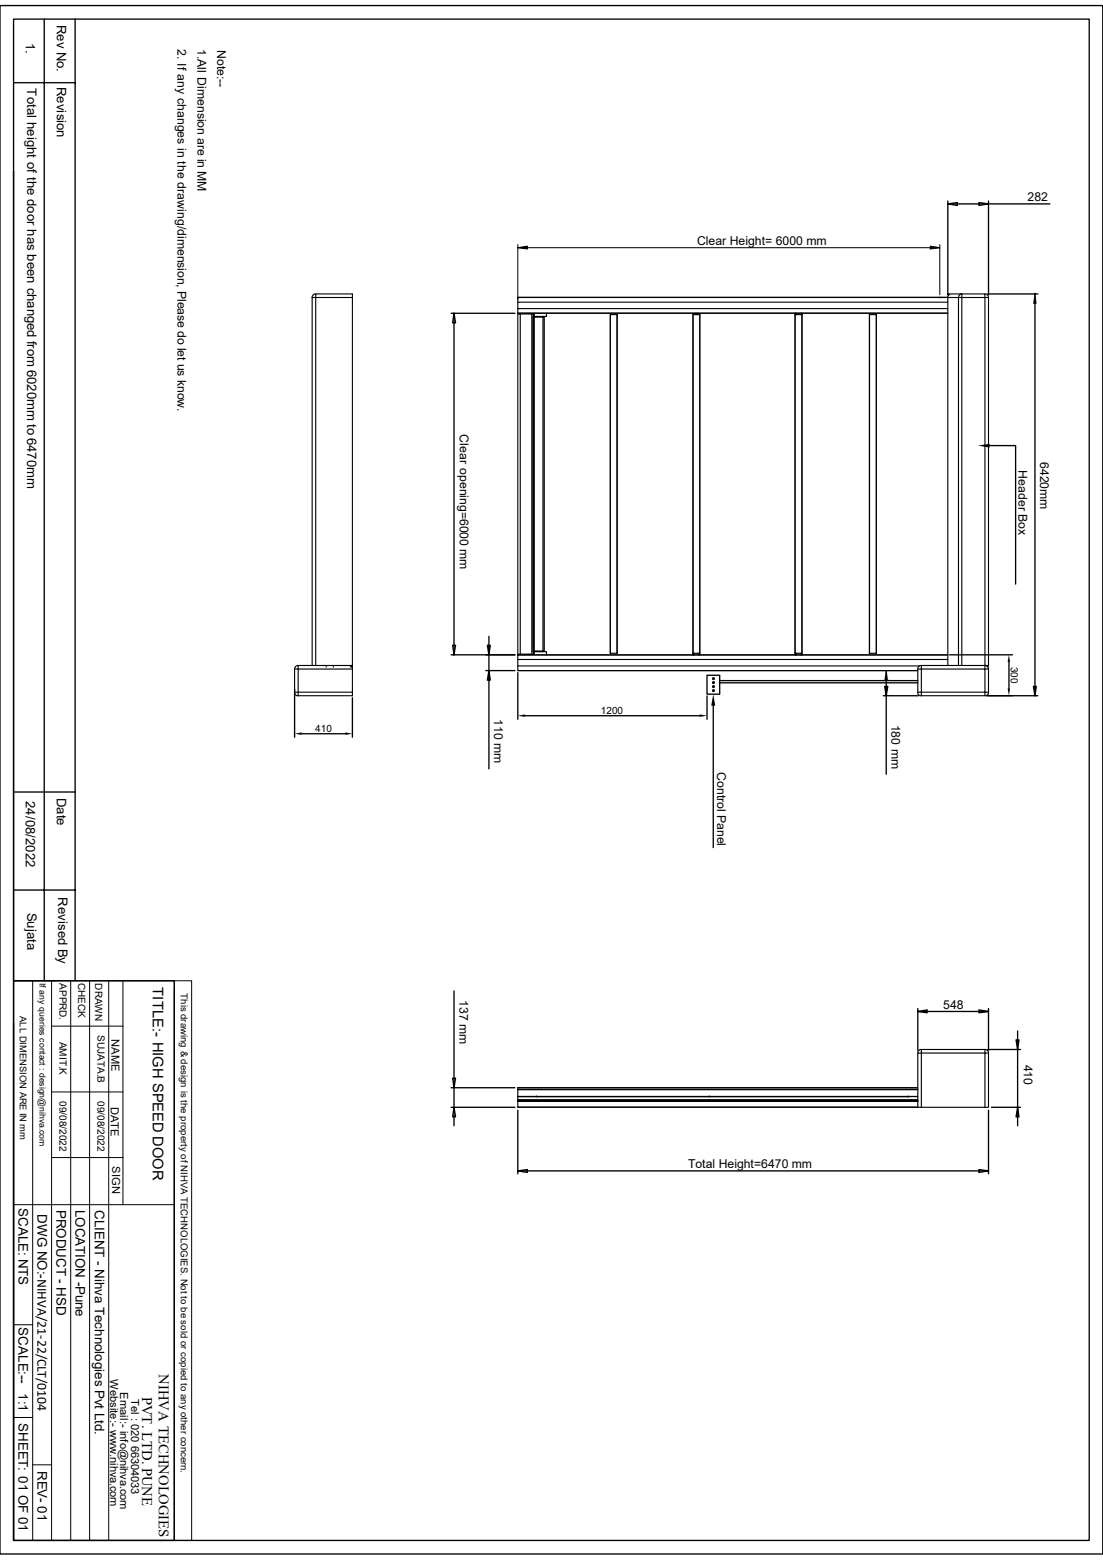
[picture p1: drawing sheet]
<svg xmlns="http://www.w3.org/2000/svg" width="210mm" height="297mm" viewBox="0 0 210 297" stroke-linecap="round" stroke-linejoin="round" font-family="sans-serif">
<g fill="none" stroke="#000" stroke-width=".19">
<path d="M98.6 47.2l1.8-.3v.5zM98.6 46.6v10.4M98.6 47.2h80.3M177.1 46.9l1.8 .3-1.8 .2zM178.9 46.6v9.5M2.6 186.7h30.6M6.2 186.7v106.6M9.8 195.4h13.6M9.8 186.7v106.6M13.5 186.7v106.6M17.1 186.7v106.6M20.7 186.7v106.6"/>
<path d="M23.4 186.7v42.7M33.2 186.7h3.3v106.6h-3.3zM33.2 188.6v104.7M9.8 207.9h13.6M2.6 229.4h30.6M9.8 220.4h13.6M2.6 252.2h3.6M2.6 269.9h3.6M6.2 278.9h3.6"/>
</g>
<path d="M178.7 56.6h.5M178.8 56.4l.4 .4M178.9 56.3v.6M179.2 56.4l-.4 .4" fill="none" stroke="#dcdcdc" stroke-width=".19"/>
<g fill="none" stroke="#000" stroke-width=".25">
<path d="M0 1.1h210v294.8h-210zM2.6 3.6h204.8v289.7h-204.8zM2.6 15.7h11.7M8.4 3.6v183.1M14.3 3.6v183.1M2.6 32.6v154.1M180.5 38.8l1.8-.2v.5zM180.5 38.8h19.4M180.5 38.3v17.8M186.4 38.6l1.8 .2-1.8 .3zM188.2 38.3v17.8M85.9 59.6h12.1"/>
<path d="M86.4 59.6v65.1M86.4 59.6l.3 1.9h-.5zM188.1 56h9.5M197.1 56v76.5M188.4 84.8h5v26.4M56.1 131.2v9.2M57.4 139.7h8.3M67.1 132.8v7.6M86.2 122.9h.5l-.3 1.8zM92.5 127.7h5.5M92.8 122.9h.5l-.2 1.8zM93.1 127.7l.2 1.8h-.5z"/>
<path d="M93.1 121.2v25.2M98 124.7h-12.1M98.6 128.1v8.8M99.9 136.3h33.3M134.6 128.6h2.4v3.6h-2.4zM134.6 132.5v4.4M135.8 134.4v27M137 129.6h37.8M137 130h37.8M168.2 132.5h6.7M168.4 130.7h.6l-.3 1.8zM168.7 127.7v19.7"/>
<path d="M180.8 124.7h12M187.9 132.5h9.7M192.1 126v5.1M196.8 130.7h.5l-.2 1.8zM2.6 150.8h11.7M2.6 169.5h11.7M2.6 186.7h30.6v106.6h-30.6zM2.6 194.8v98.5M86.4 188.7v25.6M174.8 192.6l1.7-.3v.5zM174.8 192v7.9M174.8 192.6h13.4"/>
<path d="M186.4 192.3l1.8 .3-1.8 .2zM188.1 199.8h6.2M188.2 192v7.9M193.5 198h.5l-.2 1.8zM193.8 196.3v18M85.9 210.8h12.1M85.9 207.1h12.1M86.2 205.3h.5l-.3 1.8zM86.4 210.8l.3 1.8h-.5zM98.6 211.4v12.1M188.2 211.4v12.1M188.8 210.8h5.5"/>
<path d="M193.8 210.8l.2 1.8h-.5zM98.6 222.9l1.8-.2v.5zM98.6 222.9h89.1M186.4 222.7l1.8 .2-1.8 .3z"/>
<circle cx="135.8" cy="130.7" r=".17"/>
<circle cx="135.8" cy="129.2" r=".17"/>
<circle cx="135.8" cy="131.5" r=".17"/>
<circle cx="135.8" cy="130" r=".17"/>
</g>
<path d="M197.1 56l.2 1.8h-.5zM168.7 127.7l.3 1.8h-.6z" fill="none" stroke="#808080" stroke-width=".19"/>
<g fill="#000">
<path d="M98.6 47.2l1.8-.3v.5zM177.1 46.9l1.8 .3-1.8 .2zM197.1 56v1.8h-.3zM197.1 56l.2 1.8h-.2zM186.2 84.8l2.2-.3v.7zM56.1 139.7l1.3-.3v.5zM65.7 139.4l1.4 .3-1.4 .2zM92.8 122.9h.3v1.8zM93.1 127.7v1.8h-.3zM93.1 122.9h.2l-.2 1.8zM93.1 127.7l.2 1.8h-.2zM98.6 136.3l1.3-.3v.5z"/>
<path d="M133.2 136l1.4 .3-1.4 .2zM135.8 132.2l.4 2.2h-.8zM168.7 127.7v1.8h-.3zM168.4 130.7h.3v1.8zM168.7 127.7l.3 1.8h-.3zM168.7 130.7h.3l-.3 1.8zM192.1 124.7l.2 1.3h-.4zM191.9 131.1h.4l-.2 1.4zM196.8 130.7h.3v1.8zM197.1 130.7h.2l-.2 1.8zM193.5 198h.3v1.8zM193.8 198h.2l-.2 1.8z"/>
<path d="M193.8 210.8v1.8h-.3zM193.8 210.8l.2 1.8h-.2z"/>
</g>
<g fill="none" stroke="#000" stroke-width=".21">
<path d="M59.4 56.6v70.1h.7M59.4 56.6h.7M60.1 56l-.5 .1-.2 .5M60.1 56.6v70.1h7M60.1 56.6h7v70.1M60.1 56.6v-.6h7v.6M98.6 59.8h.5v64.7h-.5zM98.6 56.6h81.9v70.1M98.6 56.6v.9M98.6 59.6h81.9M99.1 59.8h2.2v64.7M100.8 59.6v.2"/>
<path d="M101.3 59.8h.2v64.7M101.5 59.8h.1M101.6 59.8h.1v.5h-.2v63.7h.2M101.6 59.8v64.7M104.1 59.6l-.1 .6-.8 .1M116.2 59.9v64.5M117.5 59.9v64.5M117.5 59.9h-1.3v64.5M132 59.9h1.2M132 59.9v64.5h1.3l-.1-64.5M132 59.9h.1M132.5 59.6v.3"/>
<path d="M132.7 59.6v.3M133.2 59.9v64.8M151.5 59.6v.3M152.6 59.6v.3M152.7 59.6v.3M152.7 59.9h-1.3v64.5h.1v.3M165.6 59.9v64.5M165.6 59.9v64.5h1.2M165.6 59.9h1.2M166.8 59.9v64.5M180.5 58.8h-81.9v.8M180.5 56h2.6v.3a.28 .28 0 0 1 0 .3 .28 .28 0 0 1-.3 0h-2.3v-.3l.2-.2h-.2z"/>
<path d="M180.5 57.5h-81.9v1.3M180.5 56.6h-81.9M180.5 56v.1M183.1 56l-.4 .2-.2 .4v70.1M183.1 56h4.4v.3a.33 .33 0 0 0 .1 .4 .33 .33 0 0 0 .4-.1h.2v-.3l-.3-.3h-.4M188.2 56.6v70.1h-.7M101.7 60.2l1.5 .1M101.8 60.3h1.4zM103.4 60.3h-1.7v63.7M103.4 60.3h.2v63.7h-.2zM56.1 127.4h.7M56.1 127.4v4.4"/>
<path d="M56.1 131.8h.7M56.1 131.8l.2 .5 .5 .2M56.8 131.8v.7M56.8 131.8h10.3v.7h-10.3M56.8 126.7v.7M56.8 126.7l-.5 .2-.2 .5M56.8 126.7h2.6M56.8 127.4h10.3M56.8 127.4v4.4M62.1 126.7v.3M63.5 126.7v.3M66.8 126.7v.3"/>
<path d="M67 126.7v.3M67.1 126.7v.7M67.1 127.4v4.4M98.6 124.7v.9h81.9M98.6 125.6v1.2h76.5M98.6 126.8v.9h76.2M98.6 124.7h.1M98.6 124.7h81.9M99.1 124.5h2.5M100.8 124.5v.2M101.7 124h1.7M101.7 124.1h.1"/>
<path d="M101.7 124v.5h-.1M101.8 124l2.2 .1 .1 .6M101.8 124h1.4M101.8 124h.1M116.2 124.4h.1M116.2 124.4h1.3M132 124.7v-.3l.1 .3M133.1 124.4v.3M152.6 124.4v.3M152.7 124.4h-1.2v.3M152.7 124.4v-64.5v64.5M152.7 124.4v.3"/>
<path d="M152.7 124.4h.1M174.8 127.4v4.4M174.8 131.8h.2a.28 .28 0 0 1 .5 0 .28 .28 0 0 1-.1 .4v.3M174.8 131.8v.4l.4 .3h.2M175.4 126.7a.43 .43 0 0 1 0 .6 .43 .43 0 0 1-.5 .1h-.1M175.4 126.7l-.4 .2-.2 .5M175.4 132.5h12.1v-.3a.34 .34 0 0 1 .1-.4 .34 .34 0 0 1 .4 0 .29 .29 0 0 1 .2 .3 .29 .29 0 0 1-.2 .2l-.5 .2M175.4 127.4h12.1v4.4h-12.1zM175.4 126.7h12.1M180.5 124.7h-81.9M183.1 126.7v-70.1h4.4v70.1M187.5 126.7l.6 .3a.2 .2 0 0 1 .1 .2 .2 .2 0 0 1-.2 .2 .41 .41 0 0 1-.5-.2 .41 .41 0 0 1 0-.5z"/>
<path d="M188 126.7v.2M188.1 126.7v.3M188.2 127.4v4.4M175.4 199.8h12.3l.5 .4v.3M187.5 199.8v.7M98.6 208.7l3.5 .1zM98.6 210.8h76.2M98.6 209.6l4.1 .1M98.6 209.4l76.2 .1zM98.6 207.4v.1M98.6 207.5v3.3M98.6 208.8h3.6"/>
<path d="M98.6 209.5h76.2M98.6 207.5h76.2M98.6 207.4h76.2M102.1 208.7h32.9M102.2 208.8h32.8zM102.2 208.7l-.1 .1M102.7 209.6h39.2M102.8 209.6l39.1 .1M102.8 209.7h.1M135 208.7h39.8M135 208.7v.1M135 208.8h.1"/>
<path d="M135.1 208.8h37.8zM135.1 208.7l.1 .1M141.9 209.6h32.9M141.9 209.7h.1M141.9 209.6v.1M142 209.6l32.8 .1h-76.2h4.1M172.9 208.7h.1M173 208.8h1.8zM174.8 210.8h.6M174.8 207.1h-76.2v.3M174.8 200.5l.2-.5a.24 .24 0 0 1 .3-.2 .24 .24 0 0 1 .1 .3 .34 .34 0 0 1-.1 .4 .34 .34 0 0 1-.4 0h-.1v10.3M175.4 210.8h12.1"/>
<path d="M187.5 200.5v10.3M187.5 200.5h-12.1v10.3M187.5 200.5h.7M188.2 200.5v10.3h-.7"/>
</g>
<g font-size="2.8">
<text x="29.1" y="188" transform="rotate(90 29.1 188)">TITLE:- HIGH SPEED DOOR</text>
<text x="30.3" y="261.6" transform="rotate(90 30.3 261.6)">NIHVA TECHNOLOGIES</text>
<text x="27.1" y="265.9" transform="rotate(90 27.1 265.9)">PVT. LTD. PUNE</text>
</g>
<g font-size="2.5">
<text x="10.8" y="4.7" transform="rotate(90 10.8 4.7)">Rev No.</text>
<text x="4.9" y="8.1" transform="rotate(90 4.9 8.1)">1.</text>
<text x="5.2" y="16.8" transform="rotate(90 5.2 16.8)">Total height of the door has been changed from 6020mm to 6470mm</text>
<text x="10.8" y="16.6" transform="rotate(90 10.8 16.6)">Revision</text>
<text x="4.9" y="152.5" transform="rotate(90 4.9 152.5)">24/08/2022</text>
<text x="10.8" y="151.9" transform="rotate(90 10.8 151.9)">Date</text>
<text x="5.2" y="173.7" transform="rotate(90 5.2 173.7)">Sujata</text>
<text x="11" y="170.9" transform="rotate(90 11 170.9)">Revised By</text>
<text x="3.5" y="230" transform="rotate(90 3.5 230)">SCALE: NTS</text>
<text x="7.1" y="231.2" transform="rotate(90 7.1 231.2)">DWG NO:-NIHVA/21-22/CLT/0104</text>
<text x="10.8" y="230.3" transform="rotate(90 10.8 230.3)">PRODUCT - HSD</text>
<text x="14.4" y="230.3" transform="rotate(90 14.4 230.3)">LOCATION -Pune</text>
<text x="18" y="230.4" transform="rotate(90 18 230.4)">CLIENT - Nihva Technologies Pvt Ltd.</text>
<text x="3.5" y="252.7" transform="rotate(90 3.5 252.7)">SCALE:--</text>
<text x="3.5" y="265.3" transform="rotate(90 3.5 265.3)">1:1</text>
<text x="3.5" y="271" transform="rotate(90 3.5 271)">SHEET: 01 OF 01</text>
<text x="7.2" y="280" transform="rotate(90 7.2 280)">REV- 01</text>
</g>
<g font-size="2.3">
<text x="33.8" y="9.4" transform="rotate(90 33.8 9.4)">2. If any changes in the drawing/dimension, Please do let us know.</text>
<text x="37.6" y="9.3" transform="rotate(90 37.6 9.3)">1.All Dimension are in MM</text>
<text x="41.4" y="9.5" transform="rotate(90 41.4 9.5)">Note:--</text>
<text x="195.7" y="38.3">282</text>
<text x="132.7" y="46.7">Clear Height= 6000 mm</text>
<text x="87.5" y="82.7" transform="rotate(90 87.5 82.7)">Clear opening=6000 mm</text>
<text x="193.9" y="89.5" transform="rotate(90 193.9 89.5)">Header Box</text>
<text x="198" y="87.9" transform="rotate(90 198 87.9)">6420mm</text>
<text x="94.1" y="136.9" transform="rotate(90 94.1 136.9)">110 mm</text>
<text x="169.8" y="138" transform="rotate(90 169.8 138)">180 mm</text>
<text x="136.5" y="147" transform="rotate(90 136.5 147)">Control Panel</text>
<text x="87.5" y="190.5" transform="rotate(90 87.5 190.5)">137 mm</text>
<text x="179.6" y="192.1">548</text>
<text x="194.9" y="202.7" transform="rotate(90 194.9 202.7)">410</text>
<text x="131" y="222.5">Total Height=6470 mm</text>
</g>
<g font-size="2.1">
<text x="21.3" y="197.9" transform="rotate(90 21.3 197.9)">NAME</text>
<text x="21.1" y="210.7" transform="rotate(90 21.1 210.7)">DATE</text>
<text x="21.3" y="222.1" transform="rotate(90 21.3 222.1)">SIGN</text>
<text x="21" y="262.6" transform="rotate(90 21 262.6)">Website:- www.nihva.com</text>
<text x="22.9" y="265" transform="rotate(90 22.9 265)">Email:- info@nihva.com</text>
<text x="25" y="266.3" transform="rotate(90 25 266.3)">Tel : 020 66304033</text>
</g>
<g font-size="1.9">
<text x="192.5" y="127" transform="rotate(90 192.5 127)">300</text>
<text x="114.4" y="135.9">1200</text>
<text x="60" y="139.3">410</text>
<text x="11.3" y="187.2" transform="rotate(90 11.3 187.2)">APPRD.</text>
<text x="14.9" y="187.1" transform="rotate(90 14.9 187.1)">CHECK</text>
<text x="18.1" y="187.2" transform="rotate(90 18.1 187.2)">DRAWN</text>
<text x="18.5" y="197.1" transform="rotate(90 18.5 197.1)">SUJATA.B</text>
<text x="11.3" y="198.3" transform="rotate(90 11.3 198.3)">AMIT.K</text>
<text x="11.3" y="209.6" transform="rotate(90 11.3 209.6)">09/08/2022</text>
<text x="18.5" y="209.6" transform="rotate(90 18.5 209.6)">09/08/2022</text>
</g>
<g font-size="1.8">
<text x="34.5" y="189.1" transform="rotate(90 34.5 189.1)">This drawing &amp; design is the property of NIHVA TECHNOLOGIES. Not to be sold or copied to any other concern.</text>
<text x="3.8" y="193.4" transform="rotate(90 3.8 193.4)">ALL DIMENSION ARE IN mm</text>
</g>
<text font-size="1.7" x="7.5" y="187.2" transform="rotate(90 7.5 187.2)">If any queries contact : design@nihva.com</text>
</svg>
